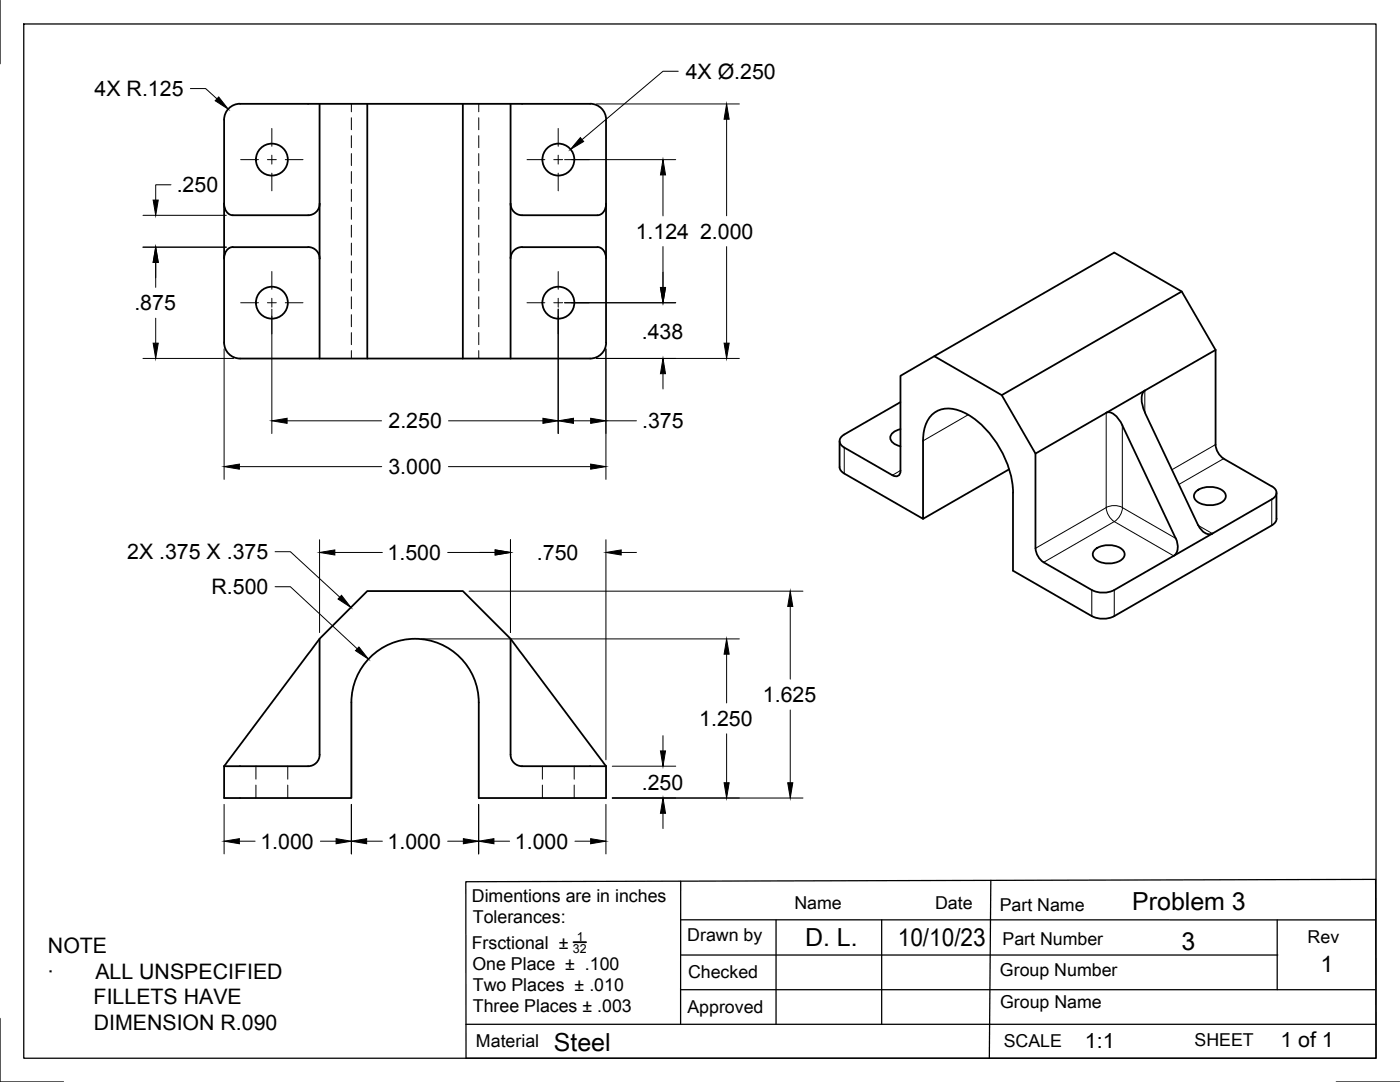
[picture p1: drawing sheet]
<svg xmlns="http://www.w3.org/2000/svg" width="279mm" height="216mm" viewBox="0 0 279 216" stroke-linecap="round" stroke-linejoin="round" font-family="sans-serif">
<!-- layer: Visible -->
<g fill="none" stroke="#000" stroke-width=".36">
<path d="M63.8 20.7v50.8M73.3 20.7v50.8M92.4 20.7v50.8M101.9 20.7v20M117.8 20.7h-69.9a3.2 3.2 0 0 0-3.2 3.2v16.8M117.8 20.7a3.2 3.2 0 0 1 3.2 3.2M120.9 23.9v44.5M44.7 40.7v27.7a3.2 3.2 0 0 0 3.2 3.1h69.9M44.7 40.7a2.07 2.07 0 0 0 1.8 2.2h15M61.5 49.3h-15a2.07 2.07 0 0 0-1.8 2.3M61.5 49.3a2.3 2.3 0 0 1 2.3 2.3M63.8 40.7a2.3 2.3 0 0 1-2.3 2.2"/>
<path d="M101.9 40.7v30.8M101.9 40.7a2.3 2.3 0 0 0 2.3 2.2h15a2.07 2.07 0 0 0 1.8-2.2M101.9 51.6a2.3 2.3 0 0 1 2.3-2.3h15a2.03 2.03 0 0 1 1.8 2.3M235.8 58.2l-35.9 20.6M121 68.4a3.2 3.2 0 0 1-3.2 3.1M228.5 77.9a3.1 3.1 0 0 0-.3 3.6l.3 .8M242.6 69.8l-6.8-11.6-13.4-7.8-35.9 20.7M242.6 69.8v18.9a3.6 3.6 0 0 0 1.6 2.8M242.6 69.8l-35.9 20.7M167.6 88v5.2a1.61 1.61 0 0 0 .9 1.3l15.7 9v-15.6a6.3 6.3 0 0 1 3-6 6.6 6.6 0 0 1 6 .8 19.8 19.8 0 0 1 9 15.6v15.6l15.7 9a5 5 0 0 0 4.5 0l31.4-18.1a1.59 1.59 0 0 0 1-1.3l-.1-5.2M179.7 80.2l-11.2 6.5a1.37 1.37 0 0 0-.9 1.3 1.37 1.37 0 0 0 .9 1.3l9.6 5.5a.97 .97 0 0 0 1.1 .1 .97 .97 0 0 0 .5-1v-18.9l6.8-3.9 13.4 7.7 6.8 11.7v18.9a3.6 3.6 0 0 0 1.6 2.8l9.6 5.5M179.7 85.6a2.2 2.2 0 0 0-2 1.7 2.2 2.2 0 0 0 2 1.8"/>
<path d="M201.4 93.6l-17.2 9.9M220.8 82.4a1.66 1.66 0 0 1 1.8 .5l1 1.2 .4 .8M224 84.9l10.6 22.5a2.85 2.85 0 0 1-.4 3.5M228.5 82.3l10.6 22.5a2.36 2.36 0 0 0 2.9 1.6M238.7 98a4.4 4.4 0 0 1 5.8 .4 1.56 1.56 0 0 1-1.4 2.1 4.3 4.3 0 0 1-4.7-.9 1.19 1.19 0 0 1 .3-1.6zM244.2 91.5l9.6 5.5a1.37 1.37 0 0 1 1 1.3 1.37 1.37 0 0 1-1 1.3l-31.4 18.1M217.9 117.7a5 5 0 0 0 4.5 0M218.6 109.6a4.4 4.4 0 0 1 5.7 .4 1.56 1.56 0 0 1-1.4 2.2 4.3 4.3 0 0 1-4.6-1 1.19 1.19 0 0 1 .3-1.6zM63.8 127.5l-19.1 25.4M101.9 127.5l19 25.4M44.7 152.9v6.3h25.4v-19a12.7 12.7 0 0 1 12.7-12.7 12.7 12.7 0 0 1 12.7 12.7v19h25.4v-6.3M44.7 152.9h16.8"/>
<path d="M63.8 150.6v-23.1l9.5-9.6h19.1l9.5 9.6v23.1a2.3 2.3 0 0 0 2.3 2.3h16.7M63.8 150.6a2.3 2.3 0 0 1-2.3 2.3"/>
<circle cx="54.3" cy="31.8" r="3.2"/>
<circle cx="111.4" cy="31.8" r="3.2"/>
<circle cx="54.3" cy="60.4" r="3.2"/>
<circle cx="111.4" cy="60.4" r="3.2"/>
</g>
<!-- layer: Hidden -->
<g fill="none" stroke="#000" stroke-width=".2">
<path d="M70.1 20.7v1.6M70.1 23.5v2.4M70.1 27.1v2.4M70.1 30.6v2.4M70.1 34.2v2.4M70.1 37.8v2.4M95.5 20.7v1.6M95.5 23.5v2.4M95.5 27.1v2.4M95.5 30.6v2.4M95.5 34.2v2.4M95.5 37.8v2.4"/>
<path d="M70.1 41.4v2.4M70.1 44.9v2.4M70.1 48.5v2.4M70.1 52.1v2.4M70.1 55.7v2.3M70.1 59.2v2.4M95.5 41.4v2.4M95.5 44.9v2.4M95.5 48.5v2.4M95.5 52.1v2.4M95.5 55.7v2.3M95.5 59.2v2.4"/>
<path d="M70.1 62.8v2.4M70.1 66.4v2.4M70.1 70v1.5M95.5 62.8v2.4M95.5 66.4v2.4M95.5 70v1.5M51.1 152.9v2.6M51.1 156.7v2.5M57.4 152.9v2.6M57.4 156.7v2.5M108.2 152.9v2.6M108.2 156.7v2.5"/>
<path d="M114.6 152.9v2.6M114.6 156.7v2.5"/>
</g>
<!-- layer: Visible Narrow -->
<g fill="none" stroke="#000" stroke-width=".2">
<path d="M228.5 77.9v4.4M168.5 89.3v5.2M179.7 93.9l-1.6 .9M193.2 82.8l-9 5.2M220.8 82.4v18.9l-14.1 8.1M224 84.9v16.4l10.6 6.1M242.6 88.7l-8.7 5M244.2 91.5l-8.9 5.2M253.8 99.6v5.2M217.9 117.7v5.2M220.8 101.3a3.6 3.6 0 0 1 3.2 0 3.6 3.6 0 0 1-1.6 2.8 3.6 3.6 0 0 1-1.6-2.8zM222.4 117.7v5.2"/>
<path d="M234.2 110.9l-11.8-6.8-14.1 8.1M239.1 104.8l2.9 1.7"/>
</g>
<!-- layer: Titleblock -->
<path d="M93 175.9l181.5-.4 .1 35.7h-181.6zM135.8 175.8v28.6M197.7 175.7l-.3 35.5M135.8 190.6h119.2M135.8 197.5h138.6M135.8 183.5l138.6 .1M154.9 183.6v20.8M176 183.6v20.8M254.9 183.6v13.9M93 204.4h181.6" fill="none" stroke="#000" stroke-width=".25"/>
<path d="M114.4 188h2.6" fill="none" stroke="#000" stroke-width=".36"/>
<!-- layer: Border -->
<path d="M0 0v12.7M4.7 4.8h269.9v206.4h-269.9zM0 203.2v12.7h12.7M266.7 215.9h12.7" fill="none" stroke="#000" stroke-width=".25"/>
<!-- layer: FD_Dimensions -->
<g fill="none" stroke="#000" stroke-width=".2">
<path d="M38 17.7h3l2.3 2M135.4 14.2h-3.1l-16.1 13.7M34.1 36.9h-3v3M112.7 31.9h22.2M119 20.7h28.6M132.3 34.9v8.2M145 23.8v19.3M28.5 49.3h16.7M28.5 43h16.7M31.1 52.4v4.9M132.3 49.2v8.2M145 49.2v19.3"/>
<path d="M28.5 71.5h18.1M31.1 63.5v5M44.7 69.6v26.1M54.3 61.7v24.8M111.4 61.7v24.8M112.7 60.4h22.2M119 71.5h28.6M120.9 69.6v26.1M132.3 74.6v3M47.8 93.1h28.4M57.3 84h18.8M89.5 93.1h28.4"/>
<path d="M89.5 84h18.9M114.4 84h3.5M120.9 84h6.1M54.9 117.1h3.1l13.3 12.4M63.8 107.7v18.5M66.8 110.2h9.5M89.3 110.2h9.5M93.6 118h66.7M101.9 107.7v18.5M120.9 107.7v43.9M124 110.2h3M84.1 127.5h63.5"/>
<path d="M145 130.5v9.8M157.7 121v14.5M122.2 159.2h38.1M122.2 152.9h12.7M132.3 146.8v3M145 146.4v9.8M157.7 141.7v14.5M44.7 160.5v9.9M47.8 167.9h3.1M63.9 167.9h3.2M70.1 160.5v9.9M73.2 167.9h3.1"/>
<path d="M89.3 167.9h3.2M95.5 160.5v9.9M98.6 167.9h3.1M114.7 167.9h3.2M120.9 160.5v9.9M132.3 162.3v3"/>
</g>
<g fill="#000" stroke="#000" stroke-width=".2">
<path d="M43.6 19.3l2 2.5-2.7-1.7zM30.6 39.9h1l-.5 3.1zM115.8 27.5l.7 .7-2.7 1.6zM132.3 31.9l.5 3h-1zM145 20.7l.5 3.1h-1zM31.1 49.3l.5 3.1h-1zM131.8 57.4h1l-.5 3zM30.6 68.5h1l-.5 3zM132.3 71.5l.5 3.1h-1zM144.5 68.5h1l-.5 3zM44.7 93.1l3.1-.5v1zM54.3 84l3-.5v1z"/>
<path d="M108.4 83.5l3 .5-3 .5zM111.4 84l3-.5v1zM117.9 83.5l3 .5-3 .5zM117.9 92.6l3 .5-3 .5zM63.8 110.2l3-.5v1zM98.8 109.7l3.1 .5-3.1 .5zM120.9 110.2l3.1-.5v1zM71.6 129.1l1.9 2.4-2.5-1.7zM145 127.5l.5 3h-1zM157.7 118l.5 3h-1zM131.8 149.8h1l-.5 3.1zM144.5 156.2h1l-.5 3z"/>
<path d="M157.2 156.2h1l-.5 3zM44.7 167.9l3.1-.6v1.1zM67.1 167.3l3 .6-3 .5zM70.1 167.9l3.1-.6v1.1zM92.5 167.3l3 .6-3 .5zM95.5 167.9l3.1-.6v1.1zM117.9 167.3l3 .6-3 .5zM132.3 159.2l.5 3.1h-1z"/>
</g>
<!-- layer: Smart Centers -->
<g fill="none" stroke="#000" stroke-width=".2">
<path d="M48 31.9h3.6M53.4 31.9h1.7M54.3 25.6v3.6M54.3 31v1.7M54.3 34.5v3.6M56.9 31.9h3.6M105.2 31.9h3.5M110.5 31.9h1.8M111.4 25.6v3.6M111.4 31v1.7M111.4 34.5v3.6M114.1 31.9h3.5"/>
<path d="M54.3 54.2v3.5M54.3 59.5v1.8M111.4 54.2v3.5M111.4 59.5v1.8M48 60.4h3.6M53.4 60.4h1.7M54.3 63.1v3.5M56.9 60.4h3.6M105.2 60.4h3.5M110.5 60.4h1.8M111.4 63.1v3.5M114.1 60.4h3.5"/>
</g>
<!-- layer: Leaders -->
<path d="M68.2 118.8l1.8 2.4-2.5-1.7z" fill="#000" stroke="#000" stroke-width=".2"/>
<path d="M54.9 110.1h3.1l9.8 9" fill="none" stroke="#000" stroke-width=".2"/>
<g font-size="5">
<text x="226" y="181.6">Problem 3</text>
<text x="160.7" y="188.8">D. L.</text>
<text x="179.2" y="188.8">10/10/23</text>
<text x="235.8" y="189.5">3</text>
<text x="110.5" y="209.7">Steel</text>
</g>
<text font-size="4.6" x="263.5" y="194">1</text>
<g font-size="4.3">
<text x="136.8" y="15.7">4X Ø.250</text>
<text x="18.9" y="19.2">4X R.125</text>
<text x="35.3" y="38.4">.250</text>
<text x="126.9" y="47.7">1.124</text>
<text x="139.7" y="47.6">2.000</text>
<text x="26.8" y="61.9">.875</text>
<text x="128.1" y="67.6">.438</text>
<text x="77.5" y="85.5">2.250</text>
<text x="128.1" y="85.5">.375</text>
<text x="77.5" y="94.6">3.000</text>
<text x="25.4" y="111.6">2X .375 X .375</text>
<text x="77.4" y="111.7">1.500</text>
<text x="107.2" y="111.7">.750</text>
<text x="42.2" y="118.6">R.500</text>
<text x="152.3" y="140.1">1.625</text>
<text x="139.6" y="144.9">1.250</text>
<text x="128.1" y="157.6">.250</text>
<text x="52" y="169.4">1.000</text>
<text x="77.4" y="169.4">1.000</text>
<text x="102.8" y="169.4">1.000</text>
<text x="9.6" y="190.2">NOTE</text>
<text x="9.4" y="195.3">·</text>
<text x="19" y="195.3">ALL UNSPECIFIED</text>
<text x="18.7" y="200.4">FILLETS HAVE</text>
<text x="18.7" y="205.6">DIMENSION R.090</text>
<text x="216.5" y="209.2">1:1</text>
<text x="255.5" y="209">1 of 1</text>
</g>
<g font-size="3.5">
<text x="94.2" y="180">Dimentions are in inches</text>
<text x="94.4" y="184.2">Tolerances:</text>
<text x="158.5" y="181.4">Name</text>
<text x="186.6" y="181.3">Date</text>
<text x="199.5" y="181.8">Part Name</text>
<text x="94.1" y="189.3">Frsctional ±</text>
<text x="137.2" y="187.7">Drawn by</text>
<text x="200.1" y="188.6">Part Number</text>
<text x="261" y="188.1">Rev</text>
<text x="94.3" y="193.5">One Place ± .100</text>
<text x="94.4" y="197.8">Two Places ± .010</text>
<text x="137.3" y="195.1">Checked</text>
<text x="199.6" y="194.7">Group Number</text>
<text x="94.4" y="202">Three Places ± .003</text>
<text x="137.2" y="202">Approved</text>
<text x="199.6" y="201.1">Group Name</text>
<text x="95" y="208.9">Material</text>
<text x="200.3" y="208.9">SCALE</text>
<text x="238.4" y="208.7">SHEET</text>
</g>
<g font-size="2.5">
<text x="114.3" y="190.1">32</text>
<text x="115.1" y="187.7">1</text>
</g>
</svg>
